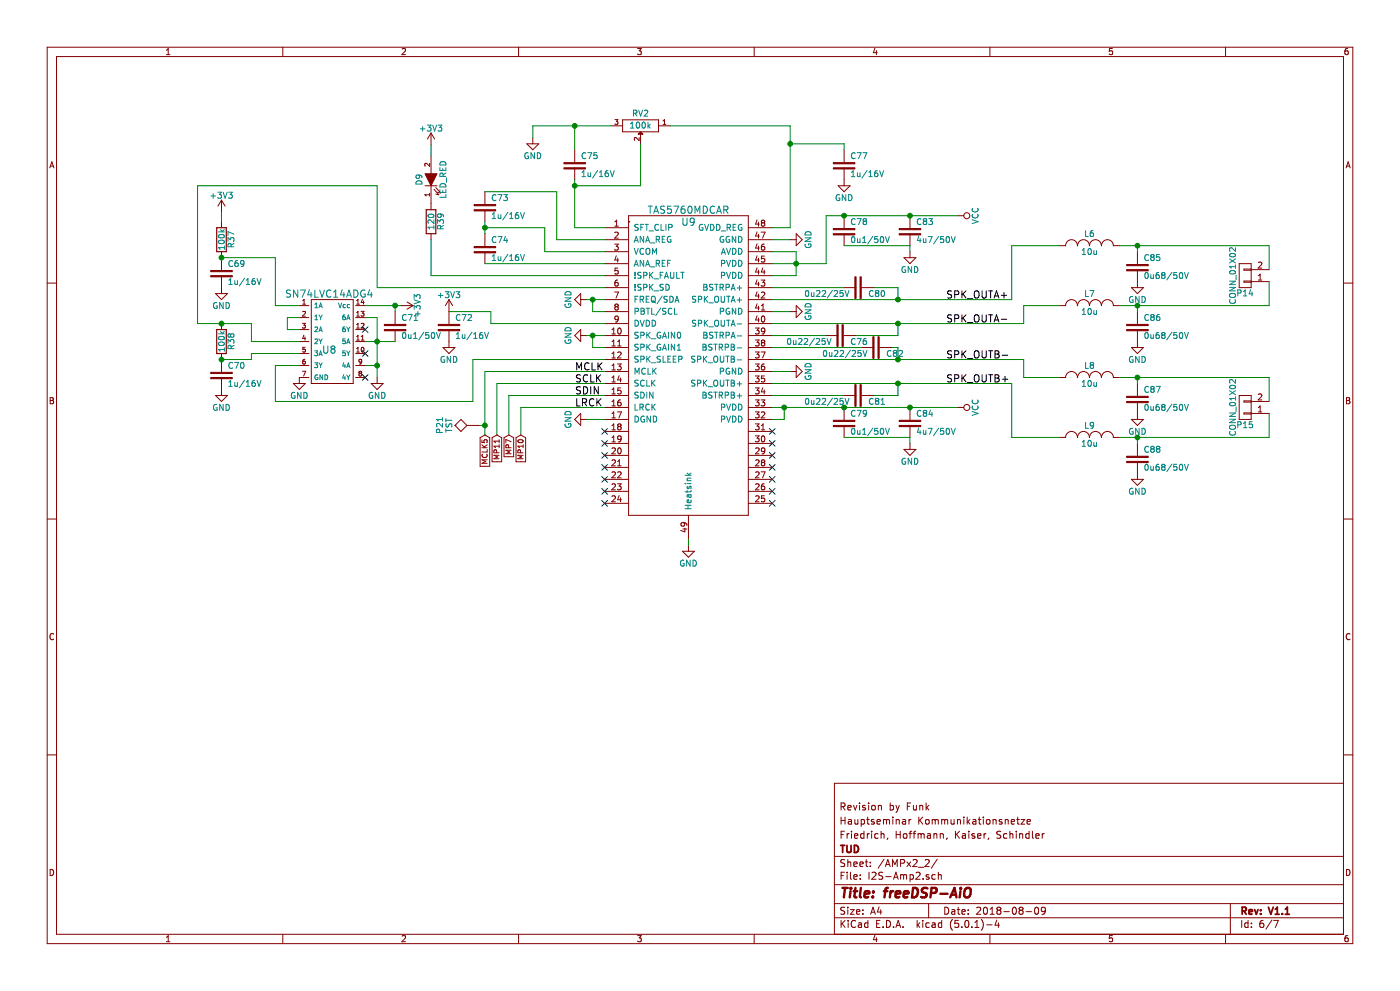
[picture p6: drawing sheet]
EESchema Schematic File Version 4
LIBS:smd_aio-cache
EELAYER 26 0
EELAYER END
$Descr A4 11693 8268
encoding utf-8
Sheet 6 7
Title "freeDSP-AiO"
Date "2018-08-09"
Rev "V1.1"
Comp "TUD"
Comment1 "Friedrich, Hoffmann, Kaiser, Schindler"
Comment2 "Hauptseminar Kommunikationsnetze"
Comment3 "Revision by Funk"
Comment4 ""
$EndDescr
$Comp
L smd_aio-rescue:TAS5760MDCAR U9
U 1 1
P 5750 3050
F 0 "U9" H 5750 4250 60  0000 C CNN
F 1 "TAS5760MDCAR" H 5750 4350 60  0000 C CNN
F 2 "AMPx2 _footprints:HTSSOP-48" H 5650 2950 60  0001 C CNN
F 3 "http://www.mouser.com/ds/2/405/tas5760m-480127.pdf" H 5750 3050 60  0001 C CNN
F 4 "TAS5760MDCA" H 5750 3050 60  0001 C CNN "Mfr.Nr."
	1    5750 3050
	1    0    0    -1  
$EndComp
$Comp
L smd_aio-rescue:POT RV2
U 1 1
P 5350 1050
F 0 "RV2" H 5350 950 50  0000 C CNN
F 1 "100k" H 5350 1050 50  0000 C CNN
F 2 "AMPx2 _footprints:M64Z104KB40" H 5350 1050 50  0001 C CNN
F 3 "http://www.mouser.com/ds/2/427/64-239937.pdf" H 5350 1050 50  0001 C CNN
F 4 "M64Z104KB40" H 5350 1050 60  0001 C CNN "Mfr.Nr."
	1    5350 1050
	-1   0    0    1   
$EndComp
$Comp
L smd_aio-rescue:Capacitor C77
U 1 1
P 7050 1400
F 0 "C77" H 7100 1500 50  0000 L CNN
F 1 "1u/16V" H 7100 1350 50  0000 L CNN
F 2 "fdsp_capacitor:C_1206_HandSoldering" V 6750 1540 50  0001 C CNN
F 3 "http://www.murata.com/products/catalog/pdf/c02e.pdf" V 6750 1540 50  0001 C CNN
F 4 "GRM188R71C105KE15D" H 7050 1400 60  0001 C CNN "Mfr.Nr."
	1    7050 1400
	1    0    0    -1  
$EndComp
$Comp
L smd_aio-rescue:Capacitor C75
U 1 1
P 4800 1400
F 0 "C75" H 4850 1500 50  0000 L CNN
F 1 "1u/16V" H 4850 1350 50  0000 L CNN
F 2 "fdsp_capacitor:C_1206_HandSoldering" V 4500 1540 50  0001 C CNN
F 3 "http://www.murata.com/products/catalog/pdf/c02e.pdf" V 4500 1540 50  0001 C CNN
F 4 "GRM188R71C105KE15D" H 4800 1400 60  0001 C CNN "Mfr.Nr."
	1    4800 1400
	1    0    0    -1  
$EndComp
$Comp
L smd_aio-rescue:Capacitor C74
U 1 1
P 4050 2100
F 0 "C74" H 4100 2200 50  0000 L CNN
F 1 "1u/16V" H 4100 2050 50  0000 L CNN
F 2 "fdsp_capacitor:C_1206_HandSoldering" V 3750 2240 50  0001 C CNN
F 3 "http://www.murata.com/products/catalog/pdf/c02e.pdf" V 3750 2240 50  0001 C CNN
F 4 "GRM188R71C105KE15D" H 4050 2100 60  0001 C CNN "Mfr.Nr."
	1    4050 2100
	1    0    0    -1  
$EndComp
$Comp
L smd_aio-rescue:Capacitor C73
U 1 1
P 4050 1750
F 0 "C73" H 4100 1850 50  0000 L CNN
F 1 "1u/16V" H 4100 1700 50  0000 L CNN
F 2 "fdsp_capacitor:C_1206_HandSoldering" V 3750 1890 50  0001 C CNN
F 3 "http://www.murata.com/products/catalog/pdf/c02e.pdf" V 3750 1890 50  0001 C CNN
F 4 "GRM188R71C105KE15D" H 4050 1750 60  0001 C CNN "Mfr.Nr."
	1    4050 1750
	1    0    0    -1  
$EndComp
$Comp
L smd_aio-rescue:Capacitor C72
U 1 1
P 3750 2750
F 0 "C72" H 3800 2850 50  0000 L CNN
F 1 "1u/16V" H 3800 2700 50  0000 L CNN
F 2 "fdsp_capacitor:C_1206_HandSoldering" V 3450 2890 50  0001 C CNN
F 3 "http://www.murata.com/products/catalog/pdf/c02e.pdf" V 3450 2890 50  0001 C CNN
F 4 "GRM188R71C105KE15D" H 3750 2750 60  0001 C CNN "Mfr.Nr."
	1    3750 2750
	1    0    0    -1  
$EndComp
$Comp
L smd_aio-rescue:Capacitor C83
U 1 1
P 7600 1950
F 0 "C83" H 7650 2050 50  0000 L CNN
F 1 "4u7/50V" H 7650 1900 50  0000 L CNN
F 2 "fdsp_capacitor:C_1206_HandSoldering" V 7300 2090 50  0001 C CNN
F 3 "http://www.murata.com/products/catalog/pdf/c02e.pdf" V 7300 2090 50  0001 C CNN
F 4 "GRM31CR71H475KA12L" H 7600 1950 60  0001 C CNN "Mfr.Nr."
	1    7600 1950
	1    0    0    -1  
$EndComp
$Comp
L smd_aio-rescue:Capacitor C78
U 1 1
P 7050 1950
F 0 "C78" H 7100 2050 50  0000 L CNN
F 1 "0u1/50V" H 7100 1900 50  0000 L CNN
F 2 "fdsp_capacitor:C_1206_HandSoldering" V 6750 2090 50  0001 C CNN
F 3 "http://www.murata.com/products/catalog/pdf/c02e.pdf" V 6750 2090 50  0001 C CNN
F 4 "GRM188R71H104KA93D" H 7050 1950 60  0001 C CNN "Mfr.Nr."
	1    7050 1950
	1    0    0    -1  
$EndComp
$Comp
L smd_aio-rescue:GND #PWR0115
U 1 1
P 4450 1150
F 0 "#PWR0115" H 4450 900 50  0001 C CNN
F 1 "GND" H 4450 1000 50  0000 C CNN
F 2 "" H 4450 1150 50  0000 C CNN
F 3 "" H 4450 1150 50  0000 C CNN
	1    4450 1150
	1    0    0    -1  
$EndComp
$Comp
L smd_aio-rescue:GND #PWR0116
U 1 1
P 6600 2000
F 0 "#PWR0116" H 6600 1750 50  0001 C CNN
F 1 "GND" H 6600 1850 50  0000 C CNN
F 2 "" H 6600 2000 50  0000 C CNN
F 3 "" H 6600 2000 50  0000 C CNN
	1    6600 2000
	0    -1   -1   0   
$EndComp
$Comp
L smd_aio-rescue:GND #PWR0117
U 1 1
P 7600 2100
F 0 "#PWR0117" H 7600 1850 50  0001 C CNN
F 1 "GND" H 7600 1950 50  0000 C CNN
F 2 "" H 7600 2100 50  0000 C CNN
F 3 "" H 7600 2100 50  0000 C CNN
	1    7600 2100
	1    0    0    -1  
$EndComp
$Comp
L smd_aio-rescue:GND #PWR0118
U 1 1
P 7050 1500
F 0 "#PWR0118" H 7050 1250 50  0001 C CNN
F 1 "GND" H 7050 1350 50  0000 C CNN
F 2 "" H 7050 1500 50  0000 C CNN
F 3 "" H 7050 1500 50  0000 C CNN
	1    7050 1500
	1    0    0    -1  
$EndComp
$Comp
L smd_aio-rescue:GND #PWR0119
U 1 1
P 3750 2850
F 0 "#PWR0119" H 3750 2600 50  0001 C CNN
F 1 "GND" H 3750 2700 50  0000 C CNN
F 2 "" H 3750 2850 50  0000 C CNN
F 3 "" H 3750 2850 50  0000 C CNN
	1    3750 2850
	1    0    0    -1  
$EndComp
$Comp
L smd_aio-rescue:GND #PWR0120
U 1 1
P 6600 2600
F 0 "#PWR0120" H 6600 2350 50  0001 C CNN
F 1 "GND" H 6600 2450 50  0000 C CNN
F 2 "" H 6600 2600 50  0000 C CNN
F 3 "" H 6600 2600 50  0000 C CNN
	1    6600 2600
	0    -1   -1   0   
$EndComp
$Comp
L smd_aio-rescue:GND #PWR0121
U 1 1
P 6600 3100
F 0 "#PWR0121" H 6600 2850 50  0001 C CNN
F 1 "GND" H 6600 2950 50  0000 C CNN
F 2 "" H 6600 3100 50  0000 C CNN
F 3 "" H 6600 3100 50  0000 C CNN
	1    6600 3100
	0    -1   -1   0   
$EndComp
$Comp
L smd_aio-rescue:Capacitor C80
U 1 1
P 7150 2400
F 0 "C80" V 7200 2500 50  0000 L CNN
F 1 "0u22/25V" V 7200 2350 50  0000 R CNN
F 2 "fdsp_capacitor:C_0805_HandSoldering" V 6850 2540 50  0001 C CNN
F 3 "http://www.murata.com/products/catalog/pdf/c02e.pdf" V 6850 2540 50  0001 C CNN
F 4 "GRM188R71E223KA01J" V 7150 2400 60  0001 C CNN "Mfr.Nr."
F 5 "X7R" V 7150 2400 60  0001 C CNN "Dielectric"
	1    7150 2400
	0    1    1    0   
$EndComp
$Comp
L smd_aio-rescue:Capacitor C84
U 1 1
P 7600 3550
F 0 "C84" H 7650 3650 50  0000 L CNN
F 1 "4u7/50V" H 7650 3500 50  0000 L CNN
F 2 "fdsp_capacitor:C_1206_HandSoldering" V 7300 3690 50  0001 C CNN
F 3 "http://www.murata.com/products/catalog/pdf/c02e.pdf" V 7300 3690 50  0001 C CNN
F 4 "GRM31CR71H475KA12L" H 7600 3550 60  0001 C CNN "Mfr.Nr."
	1    7600 3550
	1    0    0    -1  
$EndComp
$Comp
L smd_aio-rescue:Capacitor C79
U 1 1
P 7050 3550
F 0 "C79" H 7100 3650 50  0000 L CNN
F 1 "0u1/50V" H 7100 3500 50  0000 L CNN
F 2 "fdsp_capacitor:C_1206_HandSoldering" V 6750 3690 50  0001 C CNN
F 3 "http://www.murata.com/products/catalog/pdf/c02e.pdf" V 6750 3690 50  0001 C CNN
F 4 "GRM188R71H104KA93D" H 7050 3550 60  0001 C CNN "Mfr.Nr."
	1    7050 3550
	1    0    0    -1  
$EndComp
$Comp
L smd_aio-rescue:GND #PWR0122
U 1 1
P 7600 3700
F 0 "#PWR0122" H 7600 3450 50  0001 C CNN
F 1 "GND" H 7600 3550 50  0000 C CNN
F 2 "" H 7600 3700 50  0000 C CNN
F 3 "" H 7600 3700 50  0000 C CNN
	1    7600 3700
	1    0    0    -1  
$EndComp
$Comp
L smd_aio-rescue:Capacitor C76
U 1 1
P 7000 2800
F 0 "C76" V 7050 2900 50  0000 L CNN
F 1 "0u22/25V" V 7050 2750 50  0000 R CNN
F 2 "fdsp_capacitor:C_0805_HandSoldering" V 6700 2940 50  0001 C CNN
F 3 "http://www.murata.com/products/catalog/pdf/c02e.pdf" V 6700 2940 50  0001 C CNN
F 4 "GRM188R71E223KA01J" V 7000 2800 60  0001 C CNN "Mfr.Nr."
F 5 "X7R" V 7000 2800 60  0001 C CNN "Dielectric"
	1    7000 2800
	0    1    1    0   
$EndComp
$Comp
L smd_aio-rescue:Capacitor C82
U 1 1
P 7300 2900
F 0 "C82" V 7350 3000 50  0000 L CNN
F 1 "0u22/25V" V 7350 2850 50  0000 R CNN
F 2 "fdsp_capacitor:C_0805_HandSoldering" V 7000 3040 50  0001 C CNN
F 3 "http://www.murata.com/products/catalog/pdf/c02e.pdf" V 7000 3040 50  0001 C CNN
F 4 "GRM188R71E223KA01J" V 7300 2900 60  0001 C CNN "Mfr.Nr."
F 5 "X7R" V 7300 2900 60  0001 C CNN "Dielectric"
	1    7300 2900
	0    1    1    0   
$EndComp
$Comp
L smd_aio-rescue:Capacitor C81
U 1 1
P 7150 3300
F 0 "C81" V 7200 3400 50  0000 L CNN
F 1 "0u22/25V" V 7200 3250 50  0000 R CNN
F 2 "fdsp_capacitor:C_0805_HandSoldering" V 6850 3440 50  0001 C CNN
F 3 "http://www.murata.com/products/catalog/pdf/c02e.pdf" V 6850 3440 50  0001 C CNN
F 4 "GRM188R71E223KA01J" V 7150 3300 60  0001 C CNN "Mfr.Nr."
F 5 "X7R" V 7150 3300 60  0001 C CNN "Dielectric"
	1    7150 3300
	0    1    1    0   
$EndComp
Text Label 7900 2500 0    60   ~ 0
SPK_OUTA+
Text Label 7900 2700 0    60   ~ 0
SPK_OUTA-
Text Label 7900 3000 0    60   ~ 0
SPK_OUTB-
Text Label 7900 3200 0    60   ~ 0
SPK_OUTB+
$Comp
L smd_aio-rescue:Inductor L6
U 1 1
P 9100 2050
F 0 "L6" H 9100 2150 50  0000 C CNN
F 1 "10u" H 9100 2000 50  0000 C CNN
F 2 "AMPx2 _footprints:1D10ASeries" H 9100 2050 50  0001 C CNN
F 3 "http://www.mouser.com/ds/2/192/1D10A-8408.pdf" H 9100 2050 50  0001 C CNN
F 4 "1D10A-100M" H 9100 2050 60  0001 C CNN "Mfr.Nr."
	1    9100 2050
	1    0    0    -1  
$EndComp
$Comp
L smd_aio-rescue:Inductor L7
U 1 1
P 9100 2550
F 0 "L7" H 9100 2650 50  0000 C CNN
F 1 "10u" H 9100 2500 50  0000 C CNN
F 2 "AMPx2 _footprints:1D10ASeries" H 9100 2550 50  0001 C CNN
F 3 "http://www.mouser.com/ds/2/192/1D10A-8408.pdf" H 9100 2550 50  0001 C CNN
F 4 "1D10A-100M" H 9100 2550 60  0001 C CNN "Mfr.Nr."
	1    9100 2550
	1    0    0    -1  
$EndComp
$Comp
L smd_aio-rescue:Inductor L8
U 1 1
P 9100 3150
F 0 "L8" H 9100 3250 50  0000 C CNN
F 1 "10u" H 9100 3100 50  0000 C CNN
F 2 "AMPx2 _footprints:1D10ASeries" H 9100 3150 50  0001 C CNN
F 3 "http://www.mouser.com/ds/2/192/1D10A-8408.pdf" H 9100 3150 50  0001 C CNN
F 4 "1D10A-100M" H 9100 3150 60  0001 C CNN "Mfr.Nr."
	1    9100 3150
	1    0    0    -1  
$EndComp
$Comp
L smd_aio-rescue:Inductor L9
U 1 1
P 9100 3650
F 0 "L9" H 9100 3750 50  0000 C CNN
F 1 "10u" H 9100 3600 50  0000 C CNN
F 2 "AMPx2 _footprints:1D10ASeries" H 9100 3650 50  0001 C CNN
F 3 "http://www.mouser.com/ds/2/192/1D10A-8408.pdf" H 9100 3650 50  0001 C CNN
F 4 "1D10A-100M" H 9100 3650 60  0001 C CNN "Mfr.Nr."
	1    9100 3650
	1    0    0    -1  
$EndComp
$Comp
L smd_aio-rescue:Capacitor C85
U 1 1
P 9500 2250
F 0 "C85" H 9550 2350 50  0000 L CNN
F 1 "0u68/50V" H 9550 2200 50  0000 L CNN
F 2 "fdsp_capacitor:C_1206_HandSoldering" V 9200 2390 50  0001 C CNN
F 3 "http://www.murata.com/products/catalog/pdf/c03e.pdf" V 9200 2390 50  0001 C CNN
F 4 "GCM31CR71H684KA37L" H 9500 2250 60  0001 C CNN "Mfr.Nr."
	1    9500 2250
	1    0    0    -1  
$EndComp
$Comp
L smd_aio-rescue:Capacitor C86
U 1 1
P 9500 2750
F 0 "C86" H 9550 2850 50  0000 L CNN
F 1 "0u68/50V" H 9550 2700 50  0000 L CNN
F 2 "fdsp_capacitor:C_1206_HandSoldering" V 9200 2890 50  0001 C CNN
F 3 "http://www.murata.com/products/catalog/pdf/c03e.pdf" V 9200 2890 50  0001 C CNN
F 4 "GCM31CR71H684KA37L" H 9500 2750 60  0001 C CNN "Mfr.Nr."
	1    9500 2750
	1    0    0    -1  
$EndComp
$Comp
L smd_aio-rescue:Capacitor C87
U 1 1
P 9500 3350
F 0 "C87" H 9550 3450 50  0000 L CNN
F 1 "0u68/50V" H 9550 3300 50  0000 L CNN
F 2 "fdsp_capacitor:C_1206_HandSoldering" V 9200 3490 50  0001 C CNN
F 3 "http://www.murata.com/products/catalog/pdf/c03e.pdf" V 9200 3490 50  0001 C CNN
F 4 "GCM31CR71H684KA37L" H 9500 3350 60  0001 C CNN "Mfr.Nr."
	1    9500 3350
	1    0    0    -1  
$EndComp
$Comp
L smd_aio-rescue:Capacitor C88
U 1 1
P 9500 3850
F 0 "C88" H 9550 3950 50  0000 L CNN
F 1 "0u68/50V" H 9550 3800 50  0000 L CNN
F 2 "fdsp_capacitor:C_1206_HandSoldering" V 9200 3990 50  0001 C CNN
F 3 "http://www.murata.com/products/catalog/pdf/c03e.pdf" V 9200 3990 50  0001 C CNN
F 4 "GCM31CR71H684KA37L" H 9500 3850 60  0001 C CNN "Mfr.Nr."
	1    9500 3850
	1    0    0    -1  
$EndComp
$Comp
L smd_aio-rescue:GND #PWR0123
U 1 1
P 9500 2350
F 0 "#PWR0123" H 9500 2100 50  0001 C CNN
F 1 "GND" H 9500 2200 50  0000 C CNN
F 2 "" H 9500 2350 50  0000 C CNN
F 3 "" H 9500 2350 50  0000 C CNN
	1    9500 2350
	1    0    0    -1  
$EndComp
$Comp
L smd_aio-rescue:GND #PWR0124
U 1 1
P 9500 2850
F 0 "#PWR0124" H 9500 2600 50  0001 C CNN
F 1 "GND" H 9500 2700 50  0000 C CNN
F 2 "" H 9500 2850 50  0000 C CNN
F 3 "" H 9500 2850 50  0000 C CNN
	1    9500 2850
	1    0    0    -1  
$EndComp
$Comp
L smd_aio-rescue:GND #PWR0125
U 1 1
P 9500 3450
F 0 "#PWR0125" H 9500 3200 50  0001 C CNN
F 1 "GND" H 9500 3300 50  0000 C CNN
F 2 "" H 9500 3450 50  0000 C CNN
F 3 "" H 9500 3450 50  0000 C CNN
	1    9500 3450
	1    0    0    -1  
$EndComp
$Comp
L smd_aio-rescue:GND #PWR0126
U 1 1
P 9500 3950
F 0 "#PWR0126" H 9500 3700 50  0001 C CNN
F 1 "GND" H 9500 3800 50  0000 C CNN
F 2 "" H 9500 3950 50  0000 C CNN
F 3 "" H 9500 3950 50  0000 C CNN
	1    9500 3950
	1    0    0    -1  
$EndComp
$Comp
L smd_aio-rescue:LED D9
U 1 1
P 3600 1500
F 0 "D9" H 3600 1600 50  0000 C CNN
F 1 "LED_RED" H 3600 1400 50  0000 C CNN
F 2 "fdsp_resistor:R_1206_HandSoldering" H 3600 1500 50  0001 C CNN
F 3 "http://www.mouser.com/ds/2/216/APT1608EC-34957.pdf" H 3600 1500 50  0001 C CNN
F 4 "APT1608EC" H 3600 1500 60  0001 C CNN "Mfr.Nr."
	1    3600 1500
	0    -1   -1   0   
$EndComp
$Comp
L smd_aio-rescue:GND #PWR0127
U 1 1
P 4900 3500
F 0 "#PWR0127" H 4900 3250 50  0001 C CNN
F 1 "GND" H 4900 3350 50  0000 C CNN
F 2 "" H 4900 3500 50  0000 C CNN
F 3 "" H 4900 3500 50  0000 C CNN
	1    4900 3500
	0    1    1    0   
$EndComp
$Comp
L smd_aio-rescue:GND #PWR0128
U 1 1
P 4900 2800
F 0 "#PWR0128" H 4900 2550 50  0001 C CNN
F 1 "GND" H 4900 2650 50  0000 C CNN
F 2 "" H 4900 2800 50  0000 C CNN
F 3 "" H 4900 2800 50  0000 C CNN
	1    4900 2800
	0    1    1    0   
$EndComp
$Comp
L smd_aio-rescue:GND #PWR0129
U 1 1
P 4900 2500
F 0 "#PWR0129" H 4900 2250 50  0001 C CNN
F 1 "GND" H 4900 2350 50  0000 C CNN
F 2 "" H 4900 2500 50  0000 C CNN
F 3 "" H 4900 2500 50  0000 C CNN
	1    4900 2500
	0    1    1    0   
$EndComp
$Comp
L smd_aio-rescue:Capacitor C69
U 1 1
P 1850 2300
F 0 "C69" H 1900 2400 50  0000 L CNN
F 1 "1u/16V" H 1900 2250 50  0000 L CNN
F 2 "fdsp_capacitor:C_1206_HandSoldering" V 1550 2440 50  0001 C CNN
F 3 "http://www.murata.com/products/catalog/pdf/c02e.pdf" V 1550 2440 50  0001 C CNN
F 4 "GRM188R71C105KE15D" H 1850 2300 60  0001 C CNN "Mfr.Nr."
	1    1850 2300
	1    0    0    -1  
$EndComp
$Comp
L smd_aio-rescue:Capacitor C70
U 1 1
P 1850 3150
F 0 "C70" H 1900 3250 50  0000 L CNN
F 1 "1u/16V" H 1900 3100 50  0000 L CNN
F 2 "fdsp_capacitor:C_1206_HandSoldering" V 1550 3290 50  0001 C CNN
F 3 "http://www.murata.com/products/catalog/pdf/c02e.pdf" V 1550 3290 50  0001 C CNN
F 4 "GRM188R71C105KE15D" H 1850 3150 60  0001 C CNN "Mfr.Nr."
	1    1850 3150
	1    0    0    -1  
$EndComp
$Comp
L smd_aio-rescue:VCC #PWR0130
U 1 1
P 8000 3400
F 0 "#PWR0130" H 8000 3250 50  0001 C CNN
F 1 "VCC" H 8000 3550 50  0000 C CNN
F 2 "" H 8000 3400 50  0000 C CNN
F 3 "" H 8000 3400 50  0000 C CNN
	1    8000 3400
	0    1    1    0   
$EndComp
$Comp
L smd_aio-rescue:R R37
U 1 1
P 1850 2000
F 0 "R37" V 1930 2000 50  0000 C CNN
F 1 "100k" V 1850 2000 50  0000 C CNN
F 2 "fdsp_resistor:R_1206_HandSoldering" V 1780 2000 50  0001 C CNN
F 3 "http://www.mouser.com/ds/2/427/dcrcwe3-109170.pdfhttp://www.mouser.com/ds/2/427/dcrcwe3-109170.pdf" H 1850 2000 50  0001 C CNN
F 4 "CRCW0603100KFKEA" V 1850 2000 60  0001 C CNN "Mfr.Nr."
	1    1850 2000
	1    0    0    -1  
$EndComp
$Comp
L smd_aio-rescue:GND #PWR0131
U 1 1
P 1850 2400
F 0 "#PWR0131" H 1850 2150 50  0001 C CNN
F 1 "GND" H 1850 2250 50  0000 C CNN
F 2 "" H 1850 2400 50  0000 C CNN
F 3 "" H 1850 2400 50  0000 C CNN
	1    1850 2400
	1    0    0    -1  
$EndComp
$Comp
L smd_aio-rescue:GND #PWR0132
U 1 1
P 1850 3250
F 0 "#PWR0132" H 1850 3000 50  0001 C CNN
F 1 "GND" H 1850 3100 50  0000 C CNN
F 2 "" H 1850 3250 50  0000 C CNN
F 3 "" H 1850 3250 50  0000 C CNN
	1    1850 3250
	1    0    0    -1  
$EndComp
$Comp
L smd_aio-rescue:SN74LVC14ADG4 U8
U 1 1
P 2850 2900
F 0 "U8" H 2750 2850 60  0000 C BNN
F 1 "SN74LVC14ADG4" H 2750 3350 60  0000 C CNN
F 2 "Housings_SOIC:SOIC-14_3.9x8.7mm_Pitch1.27mm" H 2750 3350 60  0001 C CNN
F 3 "http://www.mouser.com/ds/2/405/sn74lvc14a-406290.pdf" H 2750 3350 60  0001 C CNN
F 4 "SN74LVC14ADG4" H 2850 2900 60  0001 C CNN "Mfr.Nr."
	1    2850 2900
	1    0    0    -1  
$EndComp
$Comp
L smd_aio-rescue:GND #PWR0133
U 1 1
P 2500 3150
F 0 "#PWR0133" H 2500 2900 50  0001 C CNN
F 1 "GND" H 2500 3000 50  0000 C CNN
F 2 "" H 2500 3150 50  0000 C CNN
F 3 "" H 2500 3150 50  0000 C CNN
	1    2500 3150
	1    0    0    -1  
$EndComp
$Comp
L smd_aio-rescue:VCC #PWR0134
U 1 1
P 8000 1800
F 0 "#PWR0134" H 8000 1650 50  0001 C CNN
F 1 "VCC" H 8000 1950 50  0000 C CNN
F 2 "" H 8000 1800 50  0000 C CNN
F 3 "" H 8000 1800 50  0000 C CNN
	1    8000 1800
	0    1    1    0   
$EndComp
$Comp
L smd_aio-rescue:GND #PWR0135
U 1 1
P 3150 3150
F 0 "#PWR0135" H 3150 2900 50  0001 C CNN
F 1 "GND" H 3150 3000 50  0000 C CNN
F 2 "" H 3150 3150 50  0000 C CNN
F 3 "" H 3150 3150 50  0000 C CNN
	1    3150 3150
	1    0    0    -1  
$EndComp
$Comp
L smd_aio-rescue:R R39
U 1 1
P 3600 1850
F 0 "R39" V 3680 1850 50  0000 C CNN
F 1 "120" V 3600 1850 50  0000 C CNN
F 2 "fdsp_resistor:R_1206_HandSoldering" V 3530 1850 50  0001 C CNN
F 3 "http://www.mouser.com/ds/2/427/crcw0201e3-54960.pdf" H 3600 1850 50  0001 C CNN
F 4 "CRCW0201120RJNED" V 3600 1850 60  0001 C CNN "Mfr.Nr."
	1    3600 1850
	1    0    0    -1  
$EndComp
$Comp
L smd_aio-rescue:R R38
U 1 1
P 1850 2850
F 0 "R38" V 1930 2850 50  0000 C CNN
F 1 "100k" V 1850 2850 50  0000 C CNN
F 2 "fdsp_resistor:R_1206_HandSoldering" V 1780 2850 50  0001 C CNN
F 3 "http://www.mouser.com/ds/2/427/dcrcwe3-109170.pdfhttp://www.mouser.com/ds/2/427/dcrcwe3-109170.pdf" H 1850 2850 50  0001 C CNN
F 4 "CRCW0603100KFKEA" V 1850 2850 60  0001 C CNN "Mfr.Nr."
	1    1850 2850
	1    0    0    -1  
$EndComp
$Comp
L smd_aio-rescue:CONN_01X02 P15
U 1 1
P 10400 3400
F 0 "P15" H 10400 3550 50  0000 C CNN
F 1 "CONN_01X02" V 10500 3400 50  0000 C CNN
F 2 "fdsp_connector:RIACON101-2" H 10400 3400 50  0001 C CNN
F 3 "http://www.mouser.com/ds/2/324/ItemDetail_1935161-922578.pdf" H 10400 3400 50  0001 C CNN
F 4 "1935161" H 10400 3400 60  0001 C CNN "Mfr.Nr."
	1    10400 3400
	-1   0    0    1   
$EndComp
Text Label 4800 3100 0    60   ~ 0
MCLK
Text Label 4800 3200 0    60   ~ 0
SCLK
Text Label 4800 3300 0    60   ~ 0
SDIN
Text Label 4800 3400 0    60   ~ 0
LRCK
Wire Wire Line
	4800 1900 5050 1900
Wire Wire Line
	6600 1900 6450 1900
Wire Wire Line
	6600 1050 6600 1200
Wire Wire Line
	6600 1050 5600 1050
Wire Wire Line
	6600 1200 7050 1200
Wire Wire Line
	7050 1200 7050 1250
Connection ~ 6600 1200
Wire Wire Line
	5350 1200 5350 1550
Wire Wire Line
	4800 1500 4800 1550
Wire Wire Line
	5350 1550 4800 1550
Connection ~ 4800 1550
Wire Wire Line
	4450 1050 4800 1050
Wire Wire Line
	4450 1050 4450 1150
Wire Wire Line
	4800 1050 4800 1250
Connection ~ 4800 1050
Wire Wire Line
	6450 2000 6600 2000
Wire Wire Line
	6450 2100 6650 2100
Wire Wire Line
	6650 2100 6650 2200
Wire Wire Line
	6650 2300 6450 2300
Wire Wire Line
	6450 2200 6650 2200
Connection ~ 6650 2200
Wire Wire Line
	6900 2200 6900 1800
Wire Wire Line
	4050 2200 5050 2200
Wire Wire Line
	4050 1600 4650 1600
Wire Wire Line
	4650 1600 4650 2000
Wire Wire Line
	4650 2000 5050 2000
Wire Wire Line
	4050 1850 4050 1900
Wire Wire Line
	4050 1900 4550 1900
Wire Wire Line
	4550 1900 4550 2100
Wire Wire Line
	4550 2100 5050 2100
Connection ~ 4050 1900
Wire Wire Line
	6450 3400 6550 3400
Wire Wire Line
	6900 1800 7050 1800
Wire Wire Line
	7050 2050 7600 2050
Wire Wire Line
	7600 2050 7600 2100
Wire Wire Line
	6450 2600 6600 2600
Wire Wire Line
	6450 3100 6600 3100
Wire Wire Line
	6450 2500 7500 2500
Wire Wire Line
	7500 2500 7500 2400
Wire Wire Line
	7500 2400 7300 2400
Wire Wire Line
	7050 2400 6450 2400
Wire Wire Line
	8450 2500 8450 2050
Wire Wire Line
	8450 2050 8850 2050
Connection ~ 7500 2500
Wire Wire Line
	7050 3650 7600 3650
Wire Wire Line
	7600 3650 7600 3700
Wire Wire Line
	6450 2700 7500 2700
Wire Wire Line
	6900 2800 6450 2800
Wire Wire Line
	6450 2900 7200 2900
Wire Wire Line
	7500 3200 7500 3300
Wire Wire Line
	7500 3300 7300 3300
Wire Wire Line
	7050 3300 6450 3300
Connection ~ 7500 3200
Wire Wire Line
	6450 3000 7500 3000
Wire Wire Line
	7150 2800 7500 2800
Wire Wire Line
	7500 2800 7500 2700
Connection ~ 7500 2700
Wire Wire Line
	7450 2900 7500 2900
Wire Wire Line
	7500 2900 7500 3000
Connection ~ 7500 3000
Wire Wire Line
	8450 3200 8450 3650
Wire Wire Line
	6450 3200 7500 3200
Wire Wire Line
	8450 3650 8850 3650
Wire Wire Line
	8550 2700 8550 2550
Wire Wire Line
	8550 2550 8850 2550
Wire Wire Line
	8550 3000 8550 3150
Wire Wire Line
	8550 3150 8850 3150
Wire Wire Line
	9350 2050 9500 2050
Wire Wire Line
	9500 2050 9500 2100
Wire Wire Line
	9350 2550 9500 2550
Wire Wire Line
	9500 2550 9500 2600
Wire Wire Line
	9350 3150 9500 3150
Wire Wire Line
	9500 3150 9500 3200
Wire Wire Line
	9350 3650 9500 3650
Wire Wire Line
	9500 3650 9500 3700
Connection ~ 9500 2050
Connection ~ 9500 2550
Connection ~ 9500 3150
Connection ~ 9500 3650
Wire Wire Line
	3150 2400 5050 2400
Wire Wire Line
	3600 2300 5050 2300
Wire Wire Line
	4900 3500 5050 3500
Wire Wire Line
	4900 2800 4950 2800
Wire Wire Line
	4900 2500 4950 2500
Wire Wire Line
	5050 2900 4950 2900
Wire Wire Line
	4950 2900 4950 2800
Connection ~ 4950 2800
Wire Wire Line
	5050 2600 4950 2600
Wire Wire Line
	4950 2600 4950 2500
Connection ~ 4950 2500
Wire Wire Line
	3600 2300 3600 2000
Wire Wire Line
	5050 3000 3950 3000
Wire Wire Line
	3950 3000 3950 3350
Wire Wire Line
	5050 3100 4050 3100
Wire Wire Line
	5050 3200 4150 3200
Wire Wire Line
	5050 3300 4250 3300
Wire Wire Line
	5050 3400 4350 3400
Wire Wire Line
	3150 1550 3150 2400
Wire Wire Line
	1650 2700 1650 1550
Wire Wire Line
	1650 1550 3150 1550
Wire Wire Line
	3950 3350 2300 3350
Wire Wire Line
	1850 2150 2300 2150
Wire Wire Line
	2300 2150 2300 2550
Wire Wire Line
	2300 2550 2500 2550
Wire Wire Line
	2500 2650 2400 2650
Wire Wire Line
	2400 2650 2400 2750
Wire Wire Line
	2400 2750 2500 2750
Wire Wire Line
	1650 2700 1850 2700
Wire Wire Line
	2500 2850 2100 2850
Wire Wire Line
	2100 2850 2100 2700
Connection ~ 1850 2700
Wire Wire Line
	1850 3000 2100 3000
Wire Wire Line
	2100 3000 2100 2950
Wire Wire Line
	2100 2950 2500 2950
Wire Wire Line
	2500 3050 2300 3050
Wire Wire Line
	2300 3050 2300 3350
Wire Wire Line
	3050 2550 3300 2550
Wire Wire Line
	3050 2650 3150 2650
Wire Wire Line
	3150 2650 3150 2850
Wire Wire Line
	3050 2850 3150 2850
Connection ~ 3150 2850
Wire Wire Line
	3050 3050 3150 3050
Connection ~ 3150 3050
Wire Wire Line
	6450 3500 6550 3500
Wire Wire Line
	6550 3500 6550 3400
Connection ~ 6550 3400
Wire Wire Line
	10600 2050 10600 2250
Wire Wire Line
	10600 2550 10600 2350
Wire Wire Line
	10600 3150 10600 3350
Wire Wire Line
	10600 3650 10600 3450
Connection ~ 7600 1800
Connection ~ 7050 1800
Connection ~ 7050 3400
Connection ~ 7600 3400
Wire Wire Line
	1850 1770 1850 1850
Connection ~ 1850 2150
Connection ~ 1850 3000
Wire Wire Line
	3300 2550 3300 2600
Connection ~ 3300 2550
Wire Wire Line
	5050 2700 4100 2700
Wire Wire Line
	4100 2700 4100 2600
Wire Wire Line
	4100 2600 3750 2600
$Comp
L smd_aio-rescue:Capacitor C71
U 1 1
P 3300 2750
F 0 "C71" H 3350 2850 50  0000 L CNN
F 1 "0u1/50V" H 3350 2700 50  0000 L CNN
F 2 "fdsp_capacitor:C_1206_HandSoldering" V 3000 2890 50  0001 C CNN
F 3 "http://www.murata.com/products/catalog/pdf/c02e.pdf" V 3000 2890 50  0001 C CNN
F 4 "GRM188R71H104KA93D" H 3300 2750 60  0001 C CNN "Mfr.Nr."
	1    3300 2750
	1    0    0    -1  
$EndComp
$Comp
L smd_aio-rescue:CONN_01X02 P14
U 1 1
P 10400 2300
F 0 "P14" H 10400 2450 50  0000 C CNN
F 1 "CONN_01X02" V 10500 2300 50  0000 C CNN
F 2 "fdsp_connector:RIACON101-2" H 10400 2300 50  0001 C CNN
F 3 "http://www.mouser.com/ds/2/324/ItemDetail_1935161-922578.pdf" H 10400 2300 50  0001 C CNN
F 4 "1935161" H 10400 2300 60  0001 C CNN "Mfr.Nr."
	1    10400 2300
	-1   0    0    1   
$EndComp
$Comp
L smd_aio-rescue:GND #PWR0136
U 1 1
P 5750 4550
F 0 "#PWR0136" H 5750 4300 50  0001 C CNN
F 1 "GND" H 5750 4400 50  0000 C CNN
F 2 "" H 5750 4550 50  0000 C CNN
F 3 "" H 5750 4550 50  0000 C CNN
	1    5750 4550
	1    0    0    -1  
$EndComp
Wire Wire Line
	5750 4500 5750 4550
Wire Wire Line
	4050 3100 4050 3550
Wire Wire Line
	4150 3200 4150 3630
Wire Wire Line
	4250 3300 4250 3630
Wire Wire Line
	4350 3400 4350 3630
$Comp
L smd_aio-rescue:+3V3 #PWR0137
U 1 1
P 1850 1770
F 0 "#PWR0137" H 1850 1620 50  0001 C CNN
F 1 "+3V3" H 1850 1910 50  0000 C CNN
F 2 "" H 1850 1770 60  0000 C CNN
F 3 "" H 1850 1770 60  0000 C CNN
	1    1850 1770
	1    0    0    -1  
$EndComp
$Comp
L smd_aio-rescue:+3V3 #PWR0138
U 1 1
P 3600 1210
F 0 "#PWR0138" H 3600 1060 50  0001 C CNN
F 1 "+3V3" H 3600 1350 50  0000 C CNN
F 2 "" H 3600 1210 60  0000 C CNN
F 3 "" H 3600 1210 60  0000 C CNN
	1    3600 1210
	1    0    0    -1  
$EndComp
Wire Wire Line
	3600 1210 3600 1300
$Comp
L smd_aio-rescue:+3V3 #PWR0139
U 1 1
P 3350 2550
F 0 "#PWR0139" H 3350 2400 50  0001 C CNN
F 1 "+3V3" H 3350 2690 50  0000 C CNN
F 2 "" H 3350 2550 60  0000 C CNN
F 3 "" H 3350 2550 60  0000 C CNN
	1    3350 2550
	0    1    1    0   
$EndComp
$Comp
L smd_aio-rescue:+3V3 #PWR0140
U 1 1
P 3750 2600
F 0 "#PWR0140" H 3750 2450 50  0001 C CNN
F 1 "+3V3" H 3750 2740 50  0000 C CNN
F 2 "" H 3750 2600 60  0000 C CNN
F 3 "" H 3750 2600 60  0000 C CNN
	1    3750 2600
	1    0    0    -1  
$EndComp
Text GLabel 4350 3630 3    44   Input ~ 0
MP10
Text GLabel 4250 3630 3    44   Input ~ 0
MP7
Text GLabel 4150 3630 3    44   Input ~ 0
MP11
Text GLabel 4050 3630 3    44   Input ~ 0
MCLK5
NoConn ~ 6450 3600
NoConn ~ 6450 3700
NoConn ~ 6450 3800
NoConn ~ 6450 3900
NoConn ~ 6450 4000
NoConn ~ 6450 4100
NoConn ~ 6450 4200
NoConn ~ 5050 3600
NoConn ~ 5050 3700
NoConn ~ 5050 3800
NoConn ~ 5050 3900
NoConn ~ 5050 4000
NoConn ~ 5050 4100
NoConn ~ 5050 4200
NoConn ~ 3050 2950
NoConn ~ 3050 2750
NoConn ~ 3050 3150
$Comp
L smd_aio-rescue:TST P21
U 1 1
P 4000 3550
F 0 "P21" H 4000 3850 50  0000 C BNN
F 1 "TST" H 4000 3800 50  0000 C CNN
F 2 "fdsp_misc:Measurement_Point_Round-SMD-Pad_Small" H 4000 3550 50  0001 C CNN
F 3 "" H 4000 3550 50  0000 C CNN
	1    4000 3550
	0    -1   -1   0   
$EndComp
Wire Wire Line
	4000 3550 4050 3550
Connection ~ 4050 3550
Wire Wire Line
	6600 1200 6600 1900
Wire Wire Line
	4800 1550 4800 1900
Wire Wire Line
	4800 1050 5100 1050
Wire Wire Line
	6650 2200 6650 2300
Wire Wire Line
	6650 2200 6900 2200
Wire Wire Line
	4050 1900 4050 1950
Wire Wire Line
	7500 2500 8450 2500
Wire Wire Line
	7500 3200 8450 3200
Wire Wire Line
	7500 2700 8550 2700
Wire Wire Line
	7500 3000 8550 3000
Wire Wire Line
	9500 2050 10600 2050
Wire Wire Line
	9500 2550 10600 2550
Wire Wire Line
	9500 3150 10600 3150
Wire Wire Line
	9500 3650 10600 3650
Wire Wire Line
	4950 2800 5050 2800
Wire Wire Line
	4950 2500 5050 2500
Wire Wire Line
	1850 2700 2100 2700
Wire Wire Line
	3150 2850 3150 3050
Wire Wire Line
	3150 2850 3300 2850
Wire Wire Line
	3150 3050 3150 3150
Wire Wire Line
	6550 3400 7050 3400
Wire Wire Line
	7600 1800 8000 1800
Wire Wire Line
	7050 1800 7600 1800
Wire Wire Line
	7050 3400 7600 3400
Wire Wire Line
	7600 3400 8000 3400
Wire Wire Line
	3300 2550 3350 2550
Wire Wire Line
	4050 3550 4050 3630
$EndSCHEMATC
